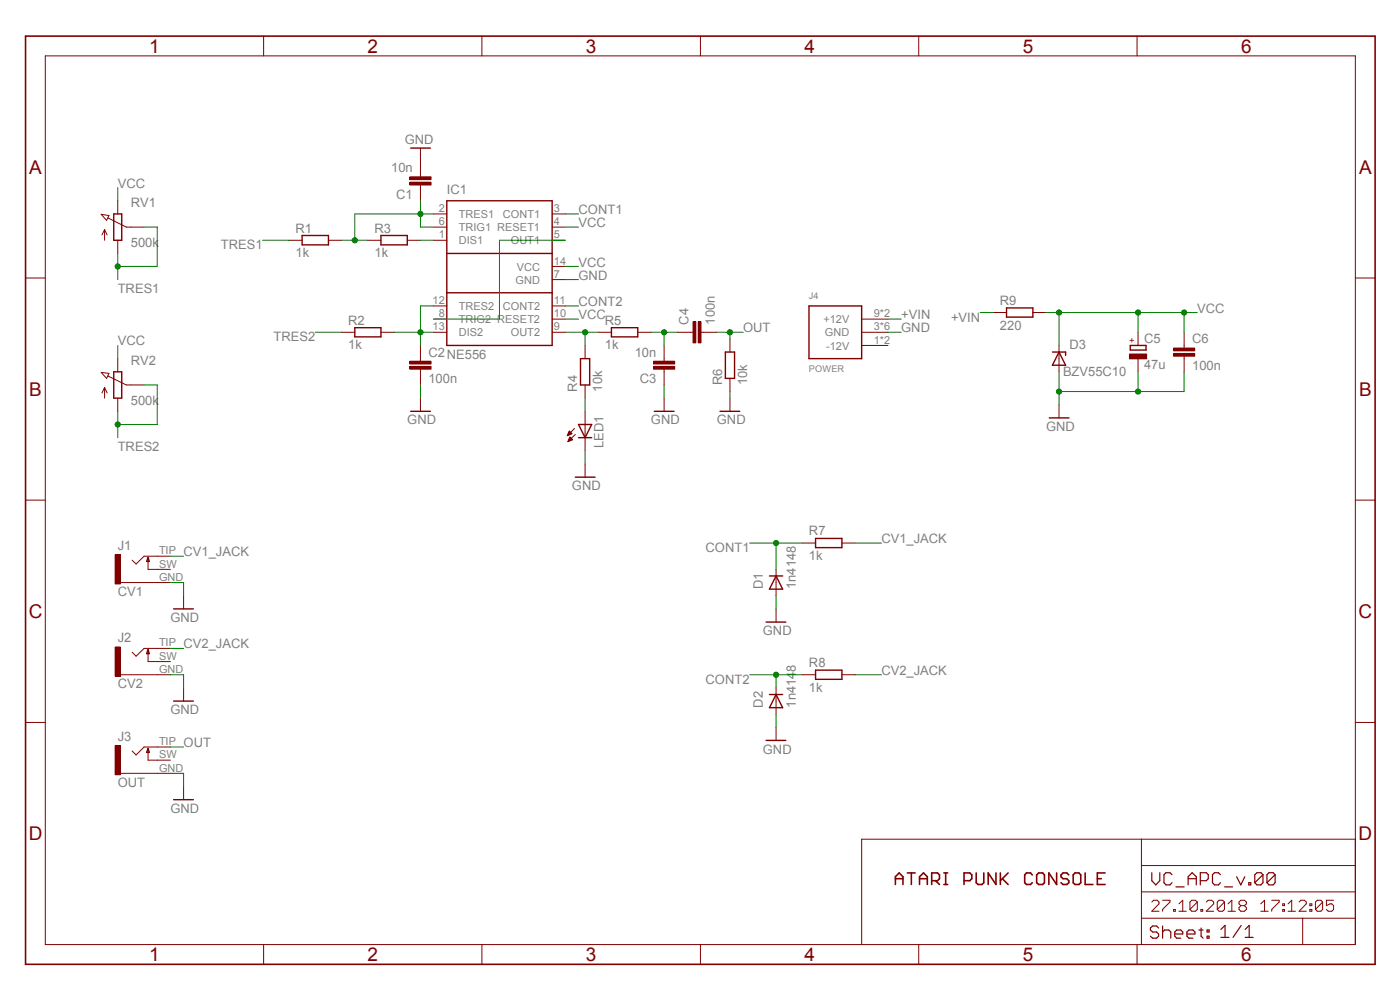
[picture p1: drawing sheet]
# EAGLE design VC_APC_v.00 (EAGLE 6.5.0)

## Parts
C1  10n  C-EU050-025X075  [C050-025X075]
C2  100n  C-EU050-025X075  [C050-025X075]
C3  10n  C-EU050-025X075  [C050-025X075]
C4  100n  C-EU050-025X075  [C050-025X075]
C5  47u  CPOL-EUE2.5-6  [E2,5-6]
C6  100n  C-EU050-025X075  [C050-025X075]
D1  1n4148  1N4148DO35-7  [DO35-7]
D2  1n4148  1N4148DO35-7  [DO35-7]
D3  BZV55C10  ZENERDO35  [DO35-7@1]
IC1  NE556  [DIL14]
J1  CV1  JACK_MONOSWH  [WQP-PJ302M]
J2  CV2  JACK_MONOSWH  [WQP-PJ302M]
J3  OUT  JACK_MONOSWH  [WQP-PJ302M]
J4  POWER  POWER_SIMPLEM  [POWER_10M]
LED1  LED3MM  [LED3MM]
R1  1k  R-EU_0204/7  [0204/7]
R2  1k  R-EU_0204/7  [0204/7]
R3  1k  R-EU_0204/7  [0204/7]
R4  10k  R-EU_0204/7  [0204/7]
R5  1k  R-EU_0204/7  [0204/7]
R6  10k  R-EU_0204/7  [0204/7]
R7  1k  R-EU_0204/7  [0204/7]
R8  1k  R-EU_0204/7  [0204/7]
R9  220  R-EU_0204/7  [0204/7]
RV1  500k  POT_C  [POT_COMBO]
RV2  500k  POT_C  [POT_COMBO]

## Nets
+VIN: J4.9(+12V) J4.10(+12V) R9.1
CONT1: D1.C IC1.3(CONT1) R7.1
CONT2: D2.C IC1.11(CONT2) R8.1
CV1_JACK: J1.TIP R7.2
CV2_JACK: J2.TIP R8.2
DIS1: IC1.1(DIS1) R3.2
GND: C1.2 C2.2 C3.1 C5.- C6.2 D1.A D2.A D3.A IC1.7(GND) J1.GND J2.GND J3.GND J4.3(GND) J4.4(GND) J4.5(GND) J4.6(GND) J4.7(GND) J4.8(GND) LED1.K(C) R6.1
N$1: LED1.A R4.1
OUT: C4.2 J3.TIP R6.2
OUT1: IC1.5(OUT1) IC1.8(TRIG2)
OUT_: IC1.9(OUT2) R4.2 R5.1
OUT_LP: C3.2 C4.1 R5.2
TRES1: R1.1 RV1.1 RV1.1A RV1.2
TRES1_: C1.1 IC1.2(TRES1) IC1.6(TRIG1) R1.2 R3.1
TRES2: R2.1 RV2.1 RV2.1A RV2.2
TRES2_: C2.1 IC1.12(TRES2) IC1.13(DIS2) R2.2
VCC: C5.+ C6.1 D3.C IC1.4(RESET1) IC1.10(RESET2) IC1.14(VCC) R9.2 RV1.3 RV1.3A RV2.3 RV2.3A
Unconnected: J1.SW J2.SW J3.SW J4.1(-12V) J4.2(-12V)

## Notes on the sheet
- ATARI PUNK CONSOLE
